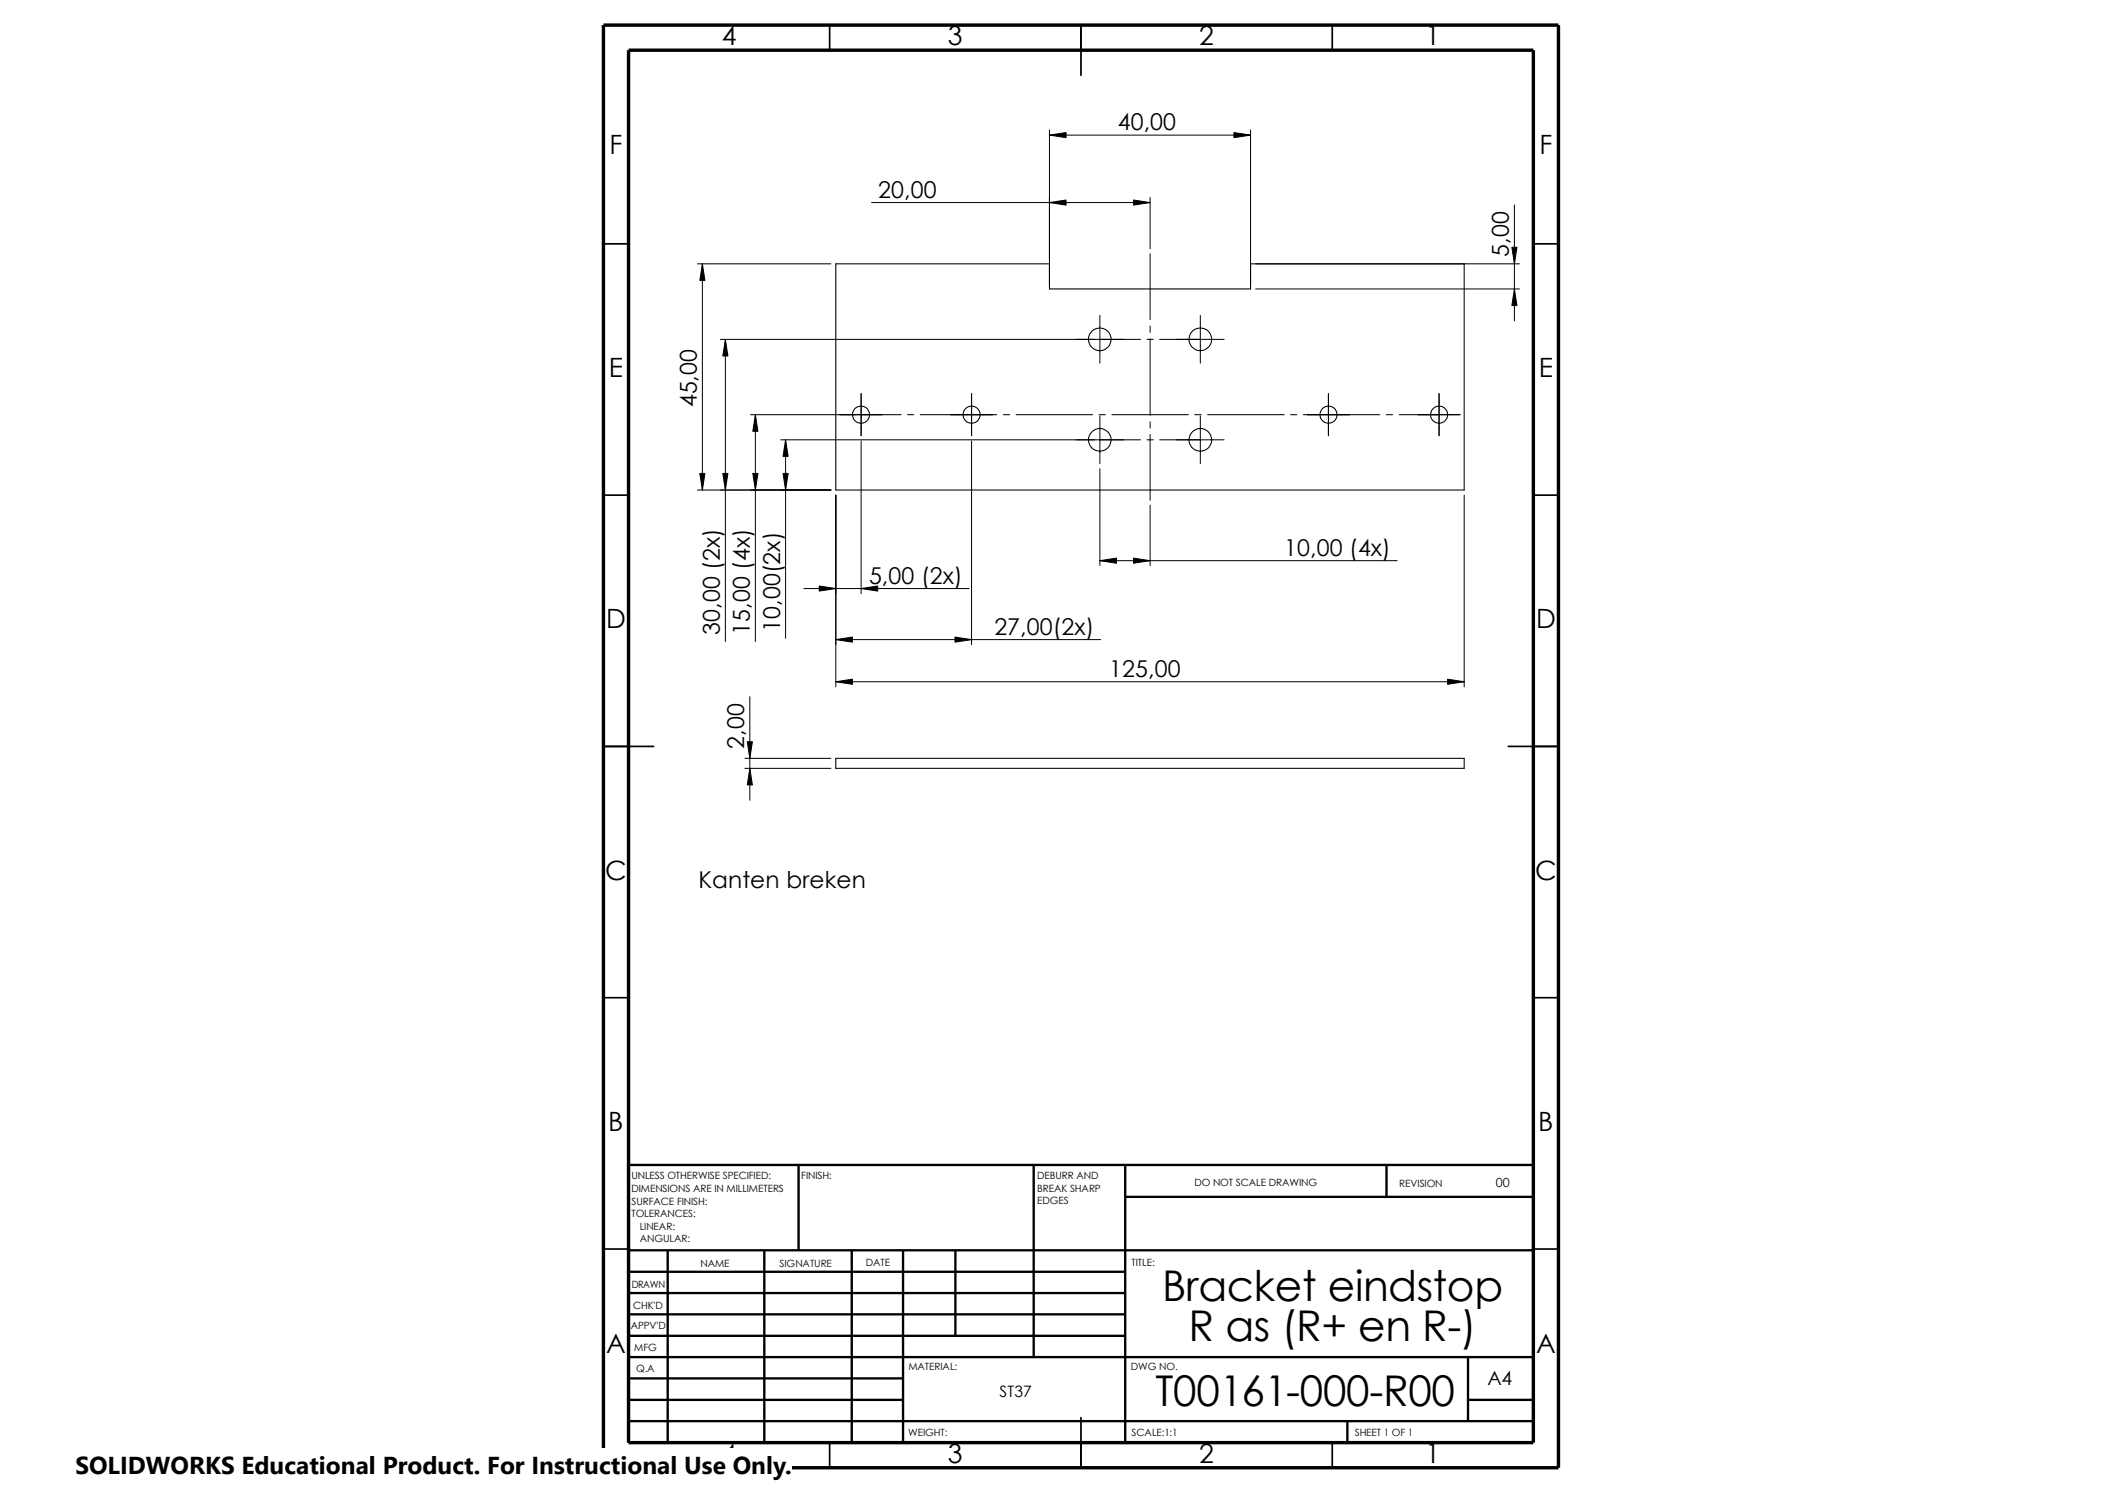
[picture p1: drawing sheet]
<svg xmlns="http://www.w3.org/2000/svg" width="420mm" height="297mm" viewBox="0 0 420 297" stroke-linecap="round" stroke-linejoin="round" font-family="sans-serif">
<g fill="none" stroke="#000" stroke-width=".34">
<path d="M165 5v5M215 5v10M265 5v5M120 48.5h5M305 48.5h5M120 98.5h5M305 98.5h5M120 148.5h10M300 148.5h10M120 198.5h5M305 198.5h5M120 248.5h5"/>
<path d="M305 248.5h5M165 287v5M215 282v10M265 287v5"/>
</g>
<g fill="none" stroke="#000" stroke-width=".47">
<path d="M158.9 231.8v17M205.6 231.8v38.2M223.8 231.8v55.2M223.8 238.1h81.2M275.8 231.8v6.3M305 231.8h-180v55.2M125 248.8h180M125 257.3h98.8M125 253h98.8M132.8 248.8v38.2M152 248.8v38.2M169.4 248.8v38.2"/>
<path d="M179.7 248.8v38.2M190.1 248.8v17M125 265.8h98.8M125 261.5h98.8M125 278.5h54.7M125 274.2h54.7M125 270h180M292 278.5h13M292 270v12.7M125 282.7h180M268 282.7v4.3"/>
</g>
<path d="M120 5h190v287h-190zM125 10h180v277h-180z" fill="none" stroke="#000" stroke-width=".68" stroke-linecap="butt"/>
<g fill="none" stroke="#000" stroke-width=".21">
<path d="M166.3 52.5h42.5v5h40v-5h42.5v45h-125zM166.3 150.9h125v2h-125z"/>
<circle cx="218.8" cy="67.5" r="2.25"/>
<circle cx="238.8" cy="67.5" r="2.26"/>
<circle cx="171.3" cy="82.5" r="1.69"/>
<circle cx="193.3" cy="82.5" r="1.7"/>
<circle cx="218.8" cy="87.5" r="2.23"/>
<circle cx="238.8" cy="87.5" r="2.24"/>
<circle cx="264.3" cy="82.5" r="1.69"/>
<circle cx="286.3" cy="82.5" r="1.7"/>
</g>
<g fill="none" stroke="#000" stroke-width=".2">
<path d="M208.8 26.9l3.3-.5v1zM208.8 25.9v30.6M208.8 26.9h40M225.5 39.8l3.3 .5-3.3 .5zM228.8 39.3v10.2M245.5 26.4l3.3 .5-3.3 .5zM248.8 25.9v30.6M138.8 52.5h26.5M139.7 52.5l.5 3.3h-1zM139.7 52.5v45M173.4 40.3h55.4M208.8 40.3l3.3-.5v1z"/>
<path d="M228.8 50.5v13.1M249.8 52.5h52.5M249.8 57.5h52.5M300.8 49.2h1l-.5 3.3zM301.3 57.5l.5 3.3h-1zM301.3 40.8v23M143.3 67.5h83.6M144.3 67.5l.5 3.3h-1zM144.3 67.5v60.1M171.3 78.3v8.4M193.3 78.3v8.4M218.8 62.7v9.6"/>
<path d="M228.2 67.5h1.2M228.8 64.9v1.2M228.8 67.4v15.2M230.7 67.5h12.8M238.8 62.7v9.6M264.3 78.3v8.4M286.3 78.3v8.4M138.8 97.5h26.5M139.2 94.2h1l-.5 3.3zM143.8 94.2h1l-.5 3.3zM149.3 82.5h30M149.8 94.2h1l-.5 3.3z"/>
<path d="M150.3 82.5l.5 3.3h-1zM150.3 82.5v45.1M155.3 87.5h71.6M155.8 94.2h1l-.5 3.3zM156.3 87.5l.5 3.3h-1zM156.3 87.5v39.5M166.3 98.5v38.2M171.3 87.7v30.4M180.5 82.5h1.3M183.1 82.5h15.2M193.3 87.7v40.6M199.6 82.5h1.3"/>
<path d="M202.1 82.5h15.3M218.6 82.5h1.3M218.8 82.8v9.4M218.8 93.3v19.2M221.2 82.5h15.2M228.2 87.5h1.2M228.8 83.9v1.3M228.8 86.4v13.1M230.7 87.5h12.8M237.7 82.5h1.3M238.8 82.8v9.4M240.2 82.5h15.3"/>
<path d="M256.7 82.5h1.3M259.3 82.5h15.2M275.8 82.5h1.3M278.3 82.5h12.2M291.3 98.5v38.2M159.9 117.1h32.9M163 116.6l3.3 .5-3.3 .5zM171.3 117.1l3.3-.5v1zM218.8 111.5l3.3-.5v1.1zM218.8 111.5h59.1M225.5 111l3.3 .5-3.3 .6zM228.8 100.5v12"/>
<path d="M149.2 138.6v20.6M166.3 135.6l3.3-.5v1zM166.3 127.3l3.3-.6v1.1zM166.3 135.6h125M166.3 127.3h52.7M190 126.7l3.3 .6-3.3 .5zM288 135.1l3.3 .5-3.3 .5zM148.2 150.9h17.1M148.2 152.9h17.1M148.7 147.6h1l-.5 3.3zM149.2 152.9l.5 3.3h-1z"/>
</g>
<g fill="#000">
<path d="M208.8 26.9l3.3-.5v1zM245.5 26.4l3.3 .5-3.3 .5zM139.7 52.5l.5 3.3h-1zM208.8 40.3l3.3-.5v1zM225.5 39.8l3.3 .5-3.3 .5zM300.8 49.2h1l-.5 3.3zM301.3 57.5l.5 3.3h-1zM144.3 67.5l.5 3.3h-1zM139.2 94.2h1l-.5 3.3zM143.8 94.2h1l-.5 3.3zM150.3 82.5l.5 3.3h-1zM149.8 94.2h1l-.5 3.3z"/>
<path d="M155.8 94.2h1l-.5 3.3zM156.3 87.5l.5 3.3h-1zM163 116.6l3.3 .5-3.3 .5zM171.3 117.1l3.3-.5v1zM218.8 111.5l3.3-.5v1.1zM225.5 111l3.3 .5-3.3 .6zM166.3 135.6l3.3-.5v1zM166.3 127.3l3.3-.6v1.1zM190 126.7l3.3 .6-3.3 .5zM288 135.1l3.3 .5-3.3 .5zM148.7 147.6h1l-.5 3.3zM149.2 152.9l.5 3.3h-1z"/>
</g>
<path d="M15 288.1h142.6v8.9h-142.6z" fill="#fff"/>
<g font-size="8.4">
<text x="231.2" y="258.7">Bracket eindstop</text>
<text x="236.5" y="266.9">R as (R+ en R-)</text>
<text x="229.9" y="279.7">T00161-000-R00</text>
</g>
<g font-size="5.3">
<text x="143.6" y="9">4</text>
<text x="188.6" y="9">3</text>
<text x="238.6" y="9">2</text>
<text x="283.6" y="9">1</text>
<text x="121.3" y="30.7">F</text>
<text x="306.3" y="30.7">F</text>
<text x="121.1" y="75">E</text>
<text x="306.1" y="75">E</text>
<text x="120.6" y="125">D</text>
<text x="305.6" y="125">D</text>
<text x="120.4" y="175">C</text>
<text x="305.4" y="175">C</text>
<text x="121" y="225">B</text>
<text x="306" y="225">B</text>
<text x="120.6" y="269.2">A</text>
<text x="305.6" y="269.2">A</text>
<text x="143.6" y="291">4</text>
<text x="188.6" y="291">3</text>
<text x="238.6" y="291">2</text>
<text x="283.6" y="291">1</text>
</g>
<text font-size="4.9" x="15" y="293.3">SOLIDWORKS Educational Product. For Instructional Use Only.</text>
<g font-size="4.6">
<text x="222.4" y="26">40,00</text>
<text x="174.7" y="39.4">20,00</text>
<text x="300.2" y="51.1" transform="rotate(-90 300.2 51.1)">5,00</text>
<text x="138.6" y="81.1" transform="rotate(-90 138.6 81.1)">45,00</text>
<text x="255.5" y="110.6">10,00 (4x)</text>
<text x="172.9" y="116.2">5,00 (2x)</text>
<text x="155.2" y="125.7" transform="rotate(-90 155.2 125.7)">10,00(2x)</text>
<text x="143.2" y="126.3" transform="rotate(-90 143.2 126.3)">30,00 (2x)</text>
<text x="149.2" y="126.3" transform="rotate(-90 149.2 126.3)">15,00 (4x)</text>
<text x="197.8" y="126.3">27,00(2x)</text>
<text x="220.7" y="134.7">125,00</text>
<text x="148.1" y="148.9" transform="rotate(-90 148.1 148.9)">2,00</text>
<text x="138.9" y="176.7">Kanten breken</text>
</g>
<text font-size="3.9" x="295.9" y="275.5">A4</text>
<text font-size="3.1" x="198.9" y="278">ST37</text>
<text font-size="2.5" x="297.5" y="236.2">00</text>
<g font-size="2">
<text x="125.6" y="234.7">UNLESS OTHERWISE SPECIFIED:</text>
<text x="125.6" y="237.2">DIMENSIONS ARE IN MILLIMETERS</text>
<text x="125.6" y="239.6">SURFACE FINISH:</text>
<text x="159.4" y="234.7">FINISH:</text>
<text x="206.4" y="239.6">EDGES</text>
<text x="206.4" y="237.1">BREAK SHARP</text>
<text x="206.4" y="234.6">DEBURR AND</text>
<text x="237.6" y="236">DO NOT SCALE DRAWING</text>
<text x="278.4" y="236.2">REVISION</text>
<text x="125.6" y="242.1">TOLERANCES:</text>
<text x="127.3" y="244.6">LINEAR:</text>
<text x="127.3" y="247.1">ANGULAR:</text>
<text x="172.2" y="252">DATE</text>
<text x="225.1" y="252">TITLE:</text>
<text x="125.7" y="256.2">DRAWN</text>
<text x="139.3" y="252.1">NAME</text>
<text x="155.1" y="252">SIGNATURE</text>
<text x="126" y="260.4">CHK'D</text>
<text x="125.5" y="264.5">APPV'D</text>
<text x="126.2" y="268.9">MFG</text>
<text x="126.6" y="273">Q.A</text>
<text x="180.7" y="272.6">MATERIAL:</text>
<text x="225" y="272.6">DWG NO.</text>
<text x="180.7" y="285.6">WEIGHT:</text>
<text x="225.1" y="285.7">SCALE:1:1</text>
<text x="269.5" y="285.7">SHEET 1 OF 1</text>
</g>
</svg>
